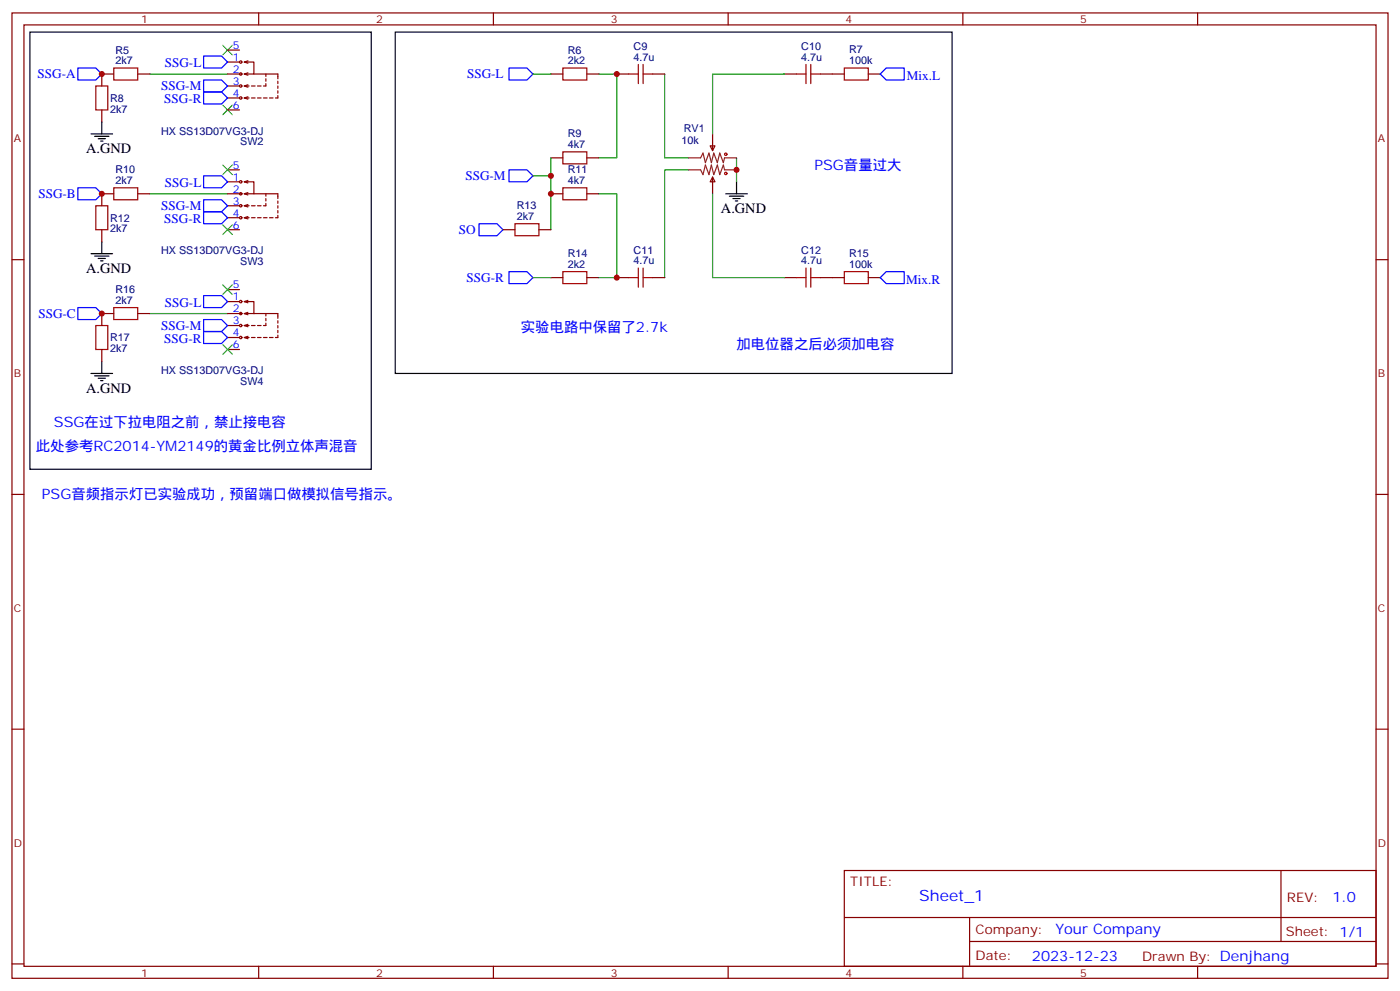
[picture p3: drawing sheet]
<svg xmlns="http://www.w3.org/2000/svg" width="412mm" height="292mm" viewBox="0 0 412 292" stroke-linecap="round" stroke-linejoin="round" font-family="sans-serif">
<g fill="none" stroke="#870000" stroke-width=".35">
<path d="M3.5 3.8h405.4v284.3h-405.4zM7.1 7.3h398.2v277.3h-398.2zM67 14.7h3.6M67 18.3h3.6M72 18.3h2.8v3.5h-2.8M72 18.3l1 .3M73 17.9l-1 .4M76.2 3.8v3.5M145.3 3.8v3.5M214.5 3.8v3.5M283.6 3.8v3.5M352.8 3.8v3.5"/>
<path d="M30 32.4v3.5M33.5 21.8h-3.5v3.5M40.6 21.8h3.5M67 21.8h4.3M67 28.9h3.6M67 25.3h3.6M67 32.4h3.6M72 28.9h1.4M72 25.3l1 .4M72 21.8l1 .4M72 25.3h1.4M72 28.9l1 .3"/>
<path d="M73 25l-1 .3M73 21.4l-1 .4M73 28.5l-1 .4M74.1 28.9h1M74.1 25.3h1M74.8 21.8h7v1.4M75.8 28.9h1.1M75.8 25.3h1.1M77.6 28.9h1.1M78.3 21.8v.7M78.3 23.2v.7M78.3 24.6v.7h-.7"/>
<path d="M79.4 28.9h1M81.8 23.9v.7M81.8 25.3v.7M81.8 26.7v.7M81.8 28.2v.7h-.7M162.3 21.8h3.5M172.9 21.8h3.5M181.7 21.8h3.5M192.3 21.8h3.5M209.9 39.4v5M231.1 21.8h3.5M241.7 21.8h7"/>
<path d="M255.8 21.8h3.5M33.5 57.1h-3.5v3.5M40.6 57.1h3.5M67 57.1h4.3M67 50h3.6M67 53.6h3.6M72 53.6h2.8v3.5h-2.8M72 57.1l1 .3M72 53.6l1 .3M73 56.7l-1 .4M73 53.2l-1 .4M74.8 57.1h7v1.4"/>
<path d="M78.3 57.1v.7M78.3 58.5v.7M78.3 59.9v.7h-.7M81.8 59.2v.7M162.3 57.1h3.5M162.3 46.5h3.5M172.9 57.1h3.5M172.9 46.5h3.5M209.2 43h1.4l-.7 1.4zM209.9 52.1l.7 1.5h-1.4zM209.9 52.1v5M3.5 76.5h3.6"/>
<path d="M30 67.7v3.5M67 64.1h3.6M67 60.6h3.6M67 67.7h3.6M72 64.1h1.4M72 60.6l1 .4M72 60.6h1.4M72 64.1l1 .4M73 60.3l-1 .3M73 63.8l-1 .3M74.1 64.1h1M74.1 60.6h1"/>
<path d="M75.8 64.1h1.1M75.8 60.6h1.1M77.6 64.1h1.1M79.4 64.1h1M81.8 60.6v.7M81.8 62v.7M81.8 63.4v.7h-.7M148.2 67.7h3.5M158.7 67.7h3.6M405.3 76.5h3.6M33.5 92.4h-3.5v3.5M40.6 92.4h3.5"/>
<path d="M67 92.4h4.3M67 85.3h3.6M67 99.4h3.6M67 95.9h3.6M67 88.8h3.6M72 88.8h2.8v3.6h-2.8M72 99.4h1.4M72 95.9l1 .3M72 92.4l1 .3M72 88.8l1 .4M72 95.9h1.4M72 99.4l1 .4"/>
<path d="M73 95.5l-1 .4M73 92l-1 .4M73 88.5l-1 .3M73 99.1l-1 .3M74.1 99.4h1M74.1 95.9h1M74.8 92.4h7v1.4M75.8 99.4h1.1M75.8 95.9h1.1M77.6 99.4h1.1M78.3 95.2v.7h-.7M78.3 92.4v.7"/>
<path d="M78.3 93.8v.7M79.4 99.4h1M81.8 98.7v.7h-.7M81.8 94.5v.7M81.8 95.9v.7M81.8 97.3v.7M162.3 81.8h3.5M172.9 81.8h3.5M181.7 81.8h3.5M192.3 81.8h3.5M231.1 81.8h3.5M241.7 81.8h7"/>
<path d="M255.8 81.8h3.5M30 102.9v3.6M67 102.9h3.6M3.5 145.6h3.6M405.3 145.6h3.6M3.5 214.8h3.6M405.3 214.8h3.6M248.7 256.4h156.6v28.2h-156.6zM377.3 256.4v20.9M248.7 270.2h156.5M285.6 277.3h119.6M285.6 270.2v14.2"/>
<path d="M3.5 283.9h3.6M76.2 284.6v3.5M145.3 284.6v3.5M214.5 284.6v3.5M283.6 284.6v3.5M352.8 284.6v3.5M405.3 283.9h3.6"/>
<circle cx="70.9" cy="18.3" r=".35"/>
<circle cx="70.9" cy="25.3" r=".35"/>
<circle cx="70.9" cy="28.9" r=".35"/>
<circle cx="70.9" cy="21.8" r=".35"/>
<circle cx="70.9" cy="57.1" r=".35"/>
<circle cx="70.9" cy="53.6" r=".35"/>
<circle cx="70.9" cy="60.6" r=".35"/>
<circle cx="70.9" cy="64.1" r=".35"/>
<circle cx="70.9" cy="95.9" r=".35"/>
<circle cx="70.9" cy="88.8" r=".35"/>
<circle cx="70.9" cy="92.4" r=".35"/>
<circle cx="70.9" cy="99.4" r=".35"/>
</g>
<g fill="none" stroke="#008700" stroke-width=".35">
<path d="M44.1 21.8h22.9M157 21.8h5.3M176.4 21.8h5.3v24.7h-5.3M195.8 21.8v24.7h7M231.1 21.8h-21.2v17.6M44.1 57.1h22.9M157 51.8h5.3M162.3 46.5v21.2M176.4 57.1h5.3v24.7h-5.3M202.8 50h-7v31.8M209.9 57.1v24.7h21.2M217 46.5v7.1"/>
<path d="M44.1 92.4h22.9M157 81.8h5.3"/>
</g>
<g fill="none" stroke="#000" stroke-width=".35">
<path d="M8.8 9.5h100.6v128.7h-100.6zM116.4 9.5h164.1v100.5h-164.1zM26.8 39.4h6.4M30 35.9v3.5M27.9 40.1h4.2M28.9 40.9h2.1M29.6 41.6h.7M213.8 57.1h6.3M214.8 57.8h4.3M215.9 58.5h2.1M216.6 59.2h.7M217 53.6v3.5"/>
<path d="M26.8 74.7h6.4M27.9 75.4h4.2M28.9 76.1h2.1M29.6 76.8h.7M30 71.2v3.5M26.8 110h6.4M27.9 110.7h4.2M28.9 111.4h2.1M29.6 112.1h.7M30 106.5v3.5"/>
</g>
<g fill="none" stroke="#a10000" stroke-width=".35">
<path d="M188 19v5.6M189.4 19v5.6M237.4 19v5.6M238.8 19v5.6M28.2 25.3h3.5v7.1h-3.5zM33.5 20h7.1v3.6h-7.1zM165.8 20h7.1v3.6h-7.1zM185.2 21.8h2.8M189.4 21.8h2.9M234.6 21.8h2.8M238.8 21.8h2.9M248.7 20h7.1v3.6h-7.1z"/>
<path d="M33.5 55.3h7.1v3.5h-7.1zM165.8 44.7h7.1v3.6h-7.1zM165.8 55.3h7.1v3.5h-7.1zM28.2 60.6h3.5v7.1h-3.5zM151.7 65.9h7v3.5h-7zM188 79v5.6M189.4 79v5.6M237.4 79v5.6M238.8 79v5.6M28.2 95.9h3.5v7h-3.5zM33.5 90.6h7.1v3.5h-7.1zM165.8 80h7.1v3.5h-7.1z"/>
<path d="M185.2 81.8h2.8M189.4 81.8h2.9M234.6 81.8h2.8M238.8 81.8h2.9M248.7 80h7.1v3.5h-7.1z"/>
<circle cx="213.8" cy="45.4" r=".35"/>
<circle cx="213.8" cy="51.1" r=".35"/>
</g>
<path d="M202.8 46.5h3.6l.7-1.4 .7 2.8 1-2.8 .7 2.8 .8-2.8 1 2.8 .7-2.8 1.1 2.8 .3-1.4h3.6M202.8 50h3.6l.7 1.4 .7-2.8 1 2.8 .7-2.8 .8 2.8 1-2.8 .7 2.8 1.1-2.8 .3 1.4h3.6" fill="none" stroke="#8c2424" stroke-width=".35"/>
<g fill="none" stroke="#00f" stroke-width=".35">
<path d="M60 16.5h5.3l1.7 1.8-1.7 1.7h-5.3zM22.9 20h5.3l1.8 1.8-1.8 1.8h-5.3zM60 27.1h5.3l1.7 1.8-1.7 1.7h-5.3zM60 23.6h5.3l1.7 1.7-1.7 1.8h-5.3zM149.9 20h5.3l1.8 1.8-1.8 1.8h-5.3zM261.1 20h5.2v3.6h-5.2l-1.8-1.8zM22.9 55.3h5.3l1.8 1.8-1.8 1.7h-5.3zM60 58.8h5.3l1.7 1.8-1.7 1.8h-5.3zM60 51.8h5.3l1.7 1.8-1.7 1.7h-5.3zM149.9 50h5.3l1.8 1.8-1.8 1.8h-5.3zM60 62.4h5.3l1.7 1.7-1.7 1.8h-5.3zM141.1 65.9h5.3l1.8 1.8-1.8 1.7h-5.3z"/>
<path d="M22.9 90.6h5.3l1.8 1.8-1.8 1.7h-5.3zM60 97.6h5.3l1.7 1.8-1.7 1.8h-5.3zM60 94.1h5.3l1.7 1.8-1.7 1.7h-5.3zM60 87.1h5.3l1.7 1.7-1.7 1.8h-5.3zM149.9 80h5.3l1.8 1.8-1.8 1.7h-5.3zM261.1 80h5.2v3.5h-5.2l-1.8-1.7z"/>
</g>
<path d="M65.6 13.3l2.8 2.9M68.4 13.3l-2.8 2.9M65.6 31l2.8 2.8M68.4 31l-2.8 2.8M65.6 48.6l2.8 2.8M68.4 48.6l-2.8 2.8M65.6 66.3l2.8 2.8M68.4 66.3l-2.8 2.8M65.6 83.9l2.8 2.8M68.4 83.9l-2.8 2.8M65.6 101.5l2.8 2.9M68.4 101.5l-2.8 2.9" fill="none" stroke="#3c3" stroke-width=".35"/>
<g fill="#c00">
<circle cx="217" cy="50" r=".88"/>
<circle cx="30" cy="92.4" r=".88"/>
<circle cx="30" cy="57.1" r=".88"/>
<circle cx="30" cy="21.8" r=".88"/>
<circle cx="181.7" cy="21.8" r=".88"/>
<circle cx="181.7" cy="81.8" r=".88"/>
<circle cx="162.3" cy="51.8" r=".88"/>
<circle cx="162.3" cy="57.1" r=".88"/>
</g>
<text font-size="4.6" fill="#00f" x="270.8" y="265.4">Sheet_1</text>
<g font-size="4.2">
<text x="25.4" y="45.1">A.GND</text>
<text x="212.4" y="62.7">A.GND</text>
<text x="25.4" y="80.4">A.GND</text>
<text x="25.4" y="115.6">A.GND</text>
</g>
<g font-size="4.2" fill="#00f">
<text x="239.9" y="50">PSG音量过大</text>
<text x="153.5" y="97.6">实验电路中保留了2.7k</text>
<text x="217" y="102.9">加电位器之后必须加电容</text>
<text x="15.9" y="125.9">SSG在过下拉电阻之前，禁止接电容</text>
<text x="10.6" y="132.9">此处参考RC2014-YM2149的黄金比例立体声混音</text>
<text x="12.3" y="147">PSG音频指示灯已实验成功，预留端口做模拟信号指示。</text>
<text x="392.5" y="265.7">1.0</text>
<text x="310.9" y="275.2">Your Company</text>
<text x="304" y="283">2023-12-23</text>
</g>
<g font-size="3.9" fill="#00f">
<text x="11.1" y="23">SSG-A</text>
<text x="48.6" y="19.8">SSG-L</text>
<text x="137.6" y="23.1">SSG-L</text>
<text x="267.1" y="23.6">Mix.L</text>
<text x="47.5" y="26.6">SSG-M</text>
<text x="48.4" y="30.4">SSG-R</text>
<text x="137.1" y="53.1">SSG-M</text>
<text x="11.3" y="58.3">SSG-B</text>
<text x="48.6" y="55.1">SSG-L</text>
<text x="47.5" y="61.9">SSG-M</text>
<text x="48.4" y="65.7">SSG-R</text>
<text x="135.2" y="68.9">SO</text>
<text x="137.5" y="83">SSG-R</text>
<text x="266.9" y="83.5">Mix.R</text>
<text x="11.3" y="93.6">SSG-C</text>
<text x="48.6" y="90.4">SSG-L</text>
<text x="47.5" y="97.2">SSG-M</text>
<text x="48.4" y="101">SSG-R</text>
</g>
<g font-size="3.9" fill="#800">
<text x="250.5" y="261">TITLE:</text>
<text x="379.1" y="265.7">REV:</text>
<text x="287.4" y="275.2">Company:</text>
<text x="378.7" y="275.8">Sheet: 1/1</text>
<text x="287.4" y="282.9">Date:</text>
<text x="336.4" y="282.9">Drawn By: Denjhang</text>
</g>
<g font-size="3.2" fill="#800">
<text x="41.6" y="6.8">1</text>
<text x="110.8" y="6.8">2</text>
<text x="179.9" y="6.8">3</text>
<text x="249.1" y="6.8">4</text>
<text x="318.2" y="6.8">5</text>
<text x="4.1" y="41.9">A</text>
<text x="405.9" y="41.9">A</text>
<text x="4.1" y="111.1">B</text>
<text x="405.9" y="111.1">B</text>
<text x="4.1" y="180.2">C</text>
<text x="405.9" y="180.2">C</text>
<text x="4.1" y="249.3">D</text>
<text x="405.9" y="249.3">D</text>
<text x="41.6" y="287.6">1</text>
<text x="110.8" y="287.6">2</text>
<text x="179.9" y="287.6">3</text>
<text x="249.1" y="287.6">4</text>
<text x="318.2" y="287.6">5</text>
</g>
<g font-size="3.2" fill="#000080">
<text x="34" y="15.8">R5</text>
<text x="167.2" y="15.8">R6</text>
<text x="186.6" y="17.9">4.7u</text>
<text x="186.6" y="14.8">C9</text>
<text x="236" y="17.9">4.7u</text>
<text x="236" y="14.8">C10</text>
<text x="250.1" y="15.8">R7</text>
<text x="34" y="19">2k7</text>
<text x="167.2" y="19">2k2</text>
<text x="250.1" y="19">100k</text>
<text x="32.5" y="33.2">2k7</text>
<text x="32.5" y="30">R8</text>
<text x="47.5" y="39.6">HX SS13D07VG3-DJ</text>
<text x="167.2" y="40.5">R9</text>
<text x="201.4" y="38.8">RV1</text>
<text x="70.8" y="42.8">SW2</text>
<text x="167.2" y="43.7">4k7</text>
<text x="200.7" y="42.3">10k</text>
<text x="34" y="51.1">R10</text>
<text x="167.2" y="51.1">R11</text>
<text x="34" y="54.3">2k7</text>
<text x="167.2" y="54.3">4k7</text>
<text x="32.5" y="65.3">R12</text>
<text x="152.2" y="64.8">2k7</text>
<text x="152.2" y="61.7">R13</text>
<text x="32.5" y="68.5">2k7</text>
<text x="47.5" y="74.9">HX SS13D07VG3-DJ</text>
<text x="167.2" y="75.8">R14</text>
<text x="186.6" y="77.9">4.7u</text>
<text x="186.6" y="74.8">C11</text>
<text x="236" y="77.9">4.7u</text>
<text x="236" y="74.8">C12</text>
<text x="250.1" y="75.7">R15</text>
<text x="70.8" y="78.1">SW3</text>
<text x="167.2" y="79">2k2</text>
<text x="250.1" y="79">100k</text>
<text x="34" y="89.5">2k7</text>
<text x="34" y="86.4">R16</text>
<text x="32.5" y="100.6">R17</text>
<text x="32.5" y="103.7">2k7</text>
<text x="47.5" y="110.2">HX SS13D07VG3-DJ</text>
<text x="70.8" y="113.3">SW4</text>
</g>
<g font-size="3.2" fill="#00f">
<text x="68.5" y="14.4">5</text>
<text x="68.5" y="17.9">1</text>
<text x="68.5" y="21.4">2</text>
<text x="68.5" y="28.5">4</text>
<text x="68.5" y="25">3</text>
<text x="68.5" y="32">6</text>
<text x="68.5" y="49.7">5</text>
<text x="68.5" y="53.2">1</text>
<text x="68.5" y="56.7">2</text>
<text x="68.5" y="63.8">4</text>
<text x="68.5" y="60.3">3</text>
<text x="68.5" y="67.3">6</text>
<text x="68.5" y="84.9">5</text>
<text x="68.5" y="88.5">1</text>
<text x="68.5" y="95.5">3</text>
<text x="68.5" y="92">2</text>
<text x="68.5" y="99.1">4</text>
<text x="68.5" y="102.6">6</text>
</g>
</svg>
